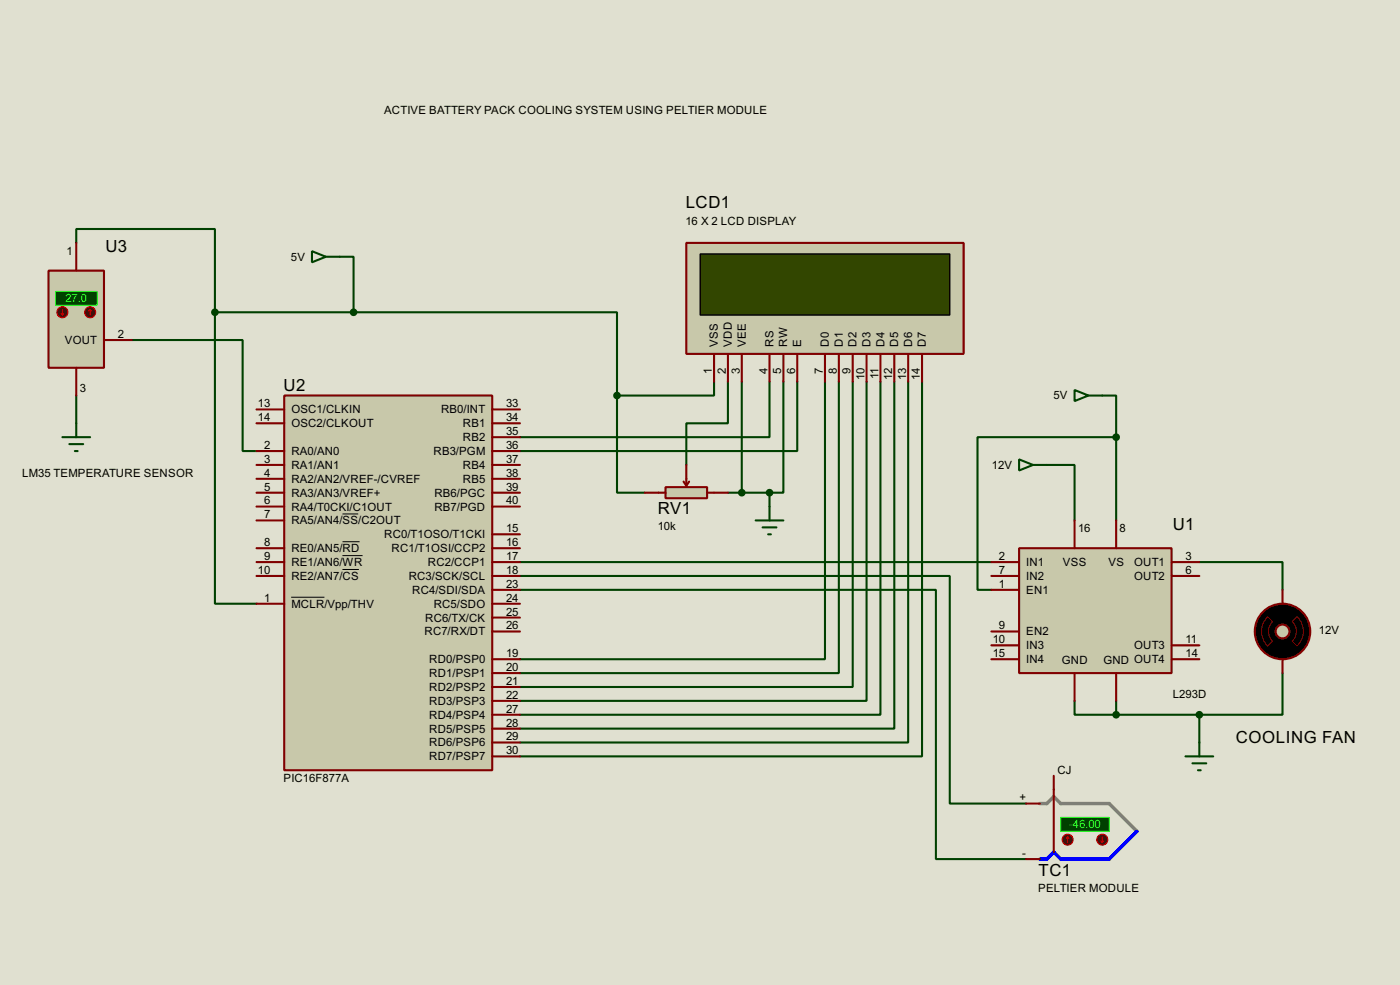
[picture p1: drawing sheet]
<svg xmlns="http://www.w3.org/2000/svg" width="256mm" height="180mm" viewBox="0 0 256 180" stroke-linecap="round" stroke-linejoin="round" font-family="sans-serif">
<path d="M0 0h256.5v180.3h-256.5z" fill="#e0e0d0"/>
<g fill="none" stroke="#004000" stroke-width=".38">
<path d="M14 44.4v-2.5h25.4v15.2M39.4 57.1v53.4h7.6M39.4 57.1h25.4M62.2 47h2.6v10.1M64.8 57.1h48.2v15.3M14 72.4v5.1M24.1 62.2h20.3v20.3h2.6M113 72.4v17.8h5.1M130.8 69.8v2.6h-17.8M133.3 69.8v7.7h-7.6v7.6M135.9 69.8v20.4M141 69.8v10.2h-45.8"/>
<path d="M143.5 69.8v20.4h-2.5M146 69.8v12.7h-50.8M151.1 69.8v50.8h-55.9M153.7 69.8v53.4h-58.5M156.2 69.8v55.9h-61M158.7 69.8v58.5h-63.5M161.3 69.8v61h-66.1M163.8 69.8v63.5h-68.6M166.4 69.8v66.1h-71.2M168.9 69.8v68.6h-73.7M201.9 72.4h2.6v7.6M133.3 90.2h7.7"/>
<path d="M141 90.2v2.5M191.8 85.1h5v10.1M204.5 80h-25.4v27.9h2.5M204.5 80v15.2M95.2 105.4h78.8v41.7h14M95.2 107.9h76.2v49.3h16.6M95.2 102.9h86.4M219.7 102.9h15.2v5M196.8 128.3v2.5h7.7M204.5 128.3v2.5M204.5 130.8h15.2M219.7 130.8v5.1"/>
<path d="M234.9 123.2v7.6h-15.2"/>
</g>
<path d="M52.1 72.4h38.1v68.6h-38.1z" fill="#c8c8aa" stroke="#800000" stroke-width=".38"/>
<g fill="none" stroke="#800000" stroke-width=".38">
<path d="M47 74.9h5.1M47 77.5h5.1M90.2 74.9h5M90.2 77.5h5M47 82.5h5.1M47 85.1h5.1M47 87.6h5.1M47 92.7h5.1M47 95.2h5.1M47 90.2h5.1M90.2 82.5h5M90.2 85.1h5"/>
<path d="M90.2 87.6h5M90.2 92.7h5M90.2 90.2h5M90.2 80h5M90.2 97.8h5M47 100.3h5.1M47 102.9h5.1M47 105.4h5.1M47 110.5h5.1M90.2 100.3h5M90.2 102.9h5M90.2 105.4h5"/>
<path d="M90.2 115.6h5M90.2 113h5M90.2 110.5h5M90.2 107.9h5M90.2 120.6h5M90.2 123.2h5M90.2 138.4h5M90.2 135.9h5M90.2 133.3h5M90.2 130.8h5M90.2 128.3h5M90.2 125.7h5"/>
</g>
<path d="M62.7 94.1h2.9M62.7 99.1h3.2M53.3 109.3h6.1M62.7 101.7h3.7M62.7 104.2h3" fill="none" stroke="#000" stroke-width=".18"/>
<path d="M125.7 44.4h50.8v20.4h-50.8z" fill="#c8c8aa" stroke="#800000" stroke-width=".38"/>
<path d="M128.3 46.5h45.7v11.2h-45.7z" fill="#324600" stroke="#000" stroke-width=".25"/>
<g fill="none" stroke="#800000" stroke-width=".38">
<path d="M130.8 64.8v5M133.3 64.8v5M135.9 64.8v5M141 64.8v5M143.5 64.8v5M146 64.8v5M151.1 64.8v5M153.7 64.8v5M156.2 64.8v5M158.7 64.8v5M161.3 64.8v5M163.8 64.8v5"/>
<path d="M166.4 64.8v5M168.9 64.8v5"/>
</g>
<path d="M186.7 100.3h27.9v22.9h-27.9z" fill="#c8c8aa" stroke="#800000" stroke-width=".38"/>
<g fill="none" stroke="#800000" stroke-width=".38">
<path d="M196.8 95.2v5.1M204.5 95.2v5.1M181.6 102.9h5.1M181.6 105.4h5.1M181.6 118.1h5.1M181.6 107.9h5.1M181.6 115.6h5.1M214.6 102.9h5.1M214.6 105.4h5.1M214.6 118.1h5.1M181.6 120.6h5.1M196.8 123.2v5.1"/>
<path d="M204.5 123.2v5.1M214.6 120.6h5.1"/>
</g>
<path d="M8.9 49.5h10.1v17.8h-10.1z" fill="#c8c8aa" stroke="#800000" stroke-width=".38"/>
<path d="M10.2 53.3h7.6v2.6h-7.6z" fill="#004000" stroke="#0f0" stroke-width=".18"/>
<path d="M14 44.4v5.1M14 67.3v5.1M19 62.2h5.1" fill="none" stroke="#800000" stroke-width=".38"/>
<circle cx="16.5" cy="57.2" r="1.02" fill="#400000" stroke="#f00" stroke-width=".18"/>
<path d="M16.5 56.6l-.2 .3M16.5 56.6l.3 .3M16.5 56.6v1.1" fill="none" stroke="#f00" stroke-width=".18"/>
<circle cx="11.4" cy="57.2" r="1.02" fill="#400000" stroke="#f00" stroke-width=".18"/>
<path d="M11.2 57.4l.2 .3M11.4 56.6v1.1M11.7 57.4l-.3 .3" fill="none" stroke="#f00" stroke-width=".18"/>
<circle cx="234.9" cy="115.6" r="5.1" fill="#000" stroke="#800000" stroke-width=".38"/>
<path d="M232.2 112.9l.9 .8a2.51 2.51 0 0 0 0 3.6l-.9 .9a3.7 3.7 0 0 1 0-5.3zM236.7 113.7l.9-.8a3.7 3.7 0 0 1 0 5.3l-.9-.9a2.51 2.51 0 0 0 0-3.6z" fill="none" stroke="#800000" stroke-width=".18"/>
<circle cx="234.9" cy="115.6" r="1.27" fill="#c8c8aa" stroke="#800000" stroke-width=".38"/>
<path d="M234.9 107.9v2.6M234.9 120.6v2.6" fill="none" stroke="#800000" stroke-width=".38"/>
<g fill="#004000" stroke="#004000" stroke-width=".38">
<circle cx="204.5" cy="130.8" r=".51"/>
<circle cx="219.7" cy="130.8" r=".51"/>
</g>
<path d="M217.2 138.4h5M218.4 139.7h2.6M219.7 135.9v2.5M219.5 141h.5" fill="none" stroke="#004000" stroke-width=".38"/>
<path d="M121.9 89.2h7.6v2h-7.6z" fill="#c8c8aa" stroke="#800000" stroke-width=".38"/>
<path d="M118.1 90.2h3.8M125.2 88.1l.5 .8M125.7 85.1v3.8M126.2 88.1l-.5 .8M129.5 90.2h3.8M193 144.5v11.5" fill="none" stroke="#800000" stroke-width=".38"/>
<g fill="#004000" stroke="#004000" stroke-width=".38">
<circle cx="39.4" cy="57.1" r=".51"/>
<circle cx="113" cy="72.4" r=".51"/>
<circle cx="135.9" cy="90.2" r=".51"/>
<circle cx="141" cy="90.2" r=".51"/>
<circle cx="64.8" cy="57.1" r=".51"/>
<circle cx="204.5" cy="80" r=".51"/>
</g>
<g fill="none" stroke="#004000" stroke-width=".38">
<path d="M57.1 46l2.6 1-2.6 1zM59.7 47h2.5M14 77.5v2.5M196.8 71.4l2.6 1-2.6 1zM199.4 72.4h2.5M11.4 80h5.1M12.7 81.3h2.5M13.7 82.5h.5M138.4 95.2h5.1M139.7 96.5h2.5M140.7 97.8h.5M141 92.7v2.5"/>
<path d="M186.7 84.1l2.5 1-2.5 1zM189.2 85.1h2.6"/>
</g>
<path d="M190.5 147.1h1.3l1.2-1.3 1.3 1.3h8.9l5.1 5" fill="none" stroke="#808080" stroke-width=".63"/>
<path d="M208.3 152.1l-5.1 5.1h-8.9l-1.3-1.2-1.2 1.2h-1.3" fill="none" stroke="#00f" stroke-width=".63"/>
<path d="M194.3 149.6h8.9v2.5h-8.9z" fill="#004000" stroke="#0f0" stroke-width=".18"/>
<path d="M188 147.1h2.5M188 157.2h2.5M193 142v2.5" fill="none" stroke="#800000" stroke-width=".38"/>
<circle cx="195.6" cy="153.7" r="1.02" fill="#400000" stroke="#f00" stroke-width=".18"/>
<path d="M195.6 153.2l.2 .2M195.6 153.2l-.3 .2M195.6 153.2v1" fill="none" stroke="#f00" stroke-width=".18"/>
<circle cx="201.9" cy="153.7" r="1.02" fill="#400000" stroke="#f00" stroke-width=".18"/>
<path d="M201.7 153.9l.2 .3M201.9 153.2v1M202.2 153.9l-.3 .3" fill="none" stroke="#f00" stroke-width=".18"/>
<g font-size="3.4">
<text x="125.6" y="38.1">LCD1</text>
<text x="19.3" y="46.2">U3</text>
<text x="52" y="71.6">U2</text>
<text x="120.5" y="94.1">RV1</text>
<text x="214.9" y="96.9">U1</text>
<text x="226.4" y="135.9">COOLING FAN</text>
<text x="190.2" y="160.3">TC1</text>
</g>
<g font-size="2.3">
<text x="70.4" y="21">ACTIVE BATTERY PACK COOLING SYSTEM USING PELTIER MODULE</text>
<text x="125.6" y="41.1">16 X 2 LCD DISPLAY</text>
<text x="12.2" y="46.6">1</text>
<text x="53.3" y="47.7">5V</text>
<text x="11.9" y="62.9">VOUT</text>
<text x="21.6" y="61.8">2</text>
<text x="131.5" y="63.5" transform="rotate(-90 131.5 63.5)">VSS</text>
<text x="134.1" y="63.5" transform="rotate(-90 134.1 63.5)">VDD</text>
<text x="136.6" y="63.5" transform="rotate(-90 136.6 63.5)">VEE</text>
<text x="141.7" y="63.5" transform="rotate(-90 141.7 63.5)">RS</text>
<text x="144.2" y="63.5" transform="rotate(-90 144.2 63.5)">RW</text>
<text x="146.8" y="63.5" transform="rotate(-90 146.8 63.5)">E</text>
<text x="151.8" y="63.5" transform="rotate(-90 151.8 63.5)">D0</text>
<text x="154.4" y="63.5" transform="rotate(-90 154.4 63.5)">D1</text>
<text x="156.9" y="63.5" transform="rotate(-90 156.9 63.5)">D2</text>
<text x="159.5" y="63.5" transform="rotate(-90 159.5 63.5)">D3</text>
<text x="162" y="63.5" transform="rotate(-90 162 63.5)">D4</text>
<text x="164.5" y="63.5" transform="rotate(-90 164.5 63.5)">D5</text>
<text x="167.1" y="63.5" transform="rotate(-90 167.1 63.5)">D6</text>
<text x="169.6" y="63.5" transform="rotate(-90 169.6 63.5)">D7</text>
<text x="14.6" y="71.8">3</text>
<text x="130.4" y="68.5" transform="rotate(-90 130.4 68.5)">1</text>
<text x="133" y="68.5" transform="rotate(-90 133 68.5)">2</text>
<text x="135.5" y="68.5" transform="rotate(-90 135.5 68.5)">3</text>
<text x="140.6" y="68.5" transform="rotate(-90 140.6 68.5)">4</text>
<text x="143.1" y="68.5" transform="rotate(-90 143.1 68.5)">5</text>
<text x="145.7" y="68.5" transform="rotate(-90 145.7 68.5)">6</text>
<text x="150.7" y="68.5" transform="rotate(-90 150.7 68.5)">7</text>
<text x="153.3" y="68.5" transform="rotate(-90 153.3 68.5)">8</text>
<text x="155.8" y="68.5" transform="rotate(-90 155.8 68.5)">9</text>
<text x="158.4" y="69.6" transform="rotate(-90 158.4 69.6)">10</text>
<text x="160.9" y="69.4" transform="rotate(-90 160.9 69.4)">11</text>
<text x="163.4" y="69.6" transform="rotate(-90 163.4 69.6)">12</text>
<text x="166" y="69.6" transform="rotate(-90 166 69.6)">13</text>
<text x="168.5" y="69.6" transform="rotate(-90 168.5 69.6)">14</text>
<text x="47.2" y="74.5">13</text>
<text x="47.2" y="77.1">14</text>
<text x="53.4" y="75.6">OSC1/CLKIN</text>
<text x="80.8" y="75.6">RB0/INT</text>
<text x="92.7" y="77.1">34</text>
<text x="92.7" y="74.5">33</text>
<text x="193" y="73.1">5V</text>
<text x="48.4" y="82.2">2</text>
<text x="53.4" y="83.3">RA0/AN0</text>
<text x="53.4" y="78.2">OSC2/CLKOUT</text>
<text x="79.4" y="83.3">RB3/PGM</text>
<text x="84.8" y="80.7">RB2</text>
<text x="84.8" y="78.2">RB1</text>
<text x="92.7" y="82.2">36</text>
<text x="92.7" y="79.6">35</text>
<text x="4.1" y="87.2">LM35 TEMPERATURE SENSOR</text>
<text x="48.4" y="84.7">3</text>
<text x="48.4" y="87.2">4</text>
<text x="48.4" y="89.8">5</text>
<text x="53.4" y="85.8">RA1/AN1</text>
<text x="53.4" y="88.3">RA2/AN2/VREF-/CVREF</text>
<text x="84.8" y="88.3">RB5</text>
<text x="84.8" y="85.8">RB4</text>
<text x="92.7" y="89.8">39</text>
<text x="92.7" y="87.2">38</text>
<text x="92.7" y="84.7">37</text>
<text x="181.7" y="85.8">12V</text>
<text x="48.4" y="92.3">6</text>
<text x="48.4" y="94.9">7</text>
<text x="53.4" y="93.4">RA4/T0CKI/C1OUT</text>
<text x="53.4" y="96">RA5/AN4/SS/C2OUT</text>
<text x="53.4" y="90.9">RA3/AN3/VREF+</text>
<text x="79.6" y="93.4">RB7/PGD</text>
<text x="79.6" y="90.9">RB6/PGC</text>
<text x="92.7" y="92.3">40</text>
<text x="48.4" y="99.9">8</text>
<text x="53.4" y="101">RE0/AN5/RD</text>
<text x="70.4" y="98.5">RC0/T1OSO/T1CKI</text>
<text x="71.7" y="101">RC1/T1OSI/CCP2</text>
<text x="92.7" y="99.9">16</text>
<text x="92.7" y="97.4">15</text>
<text x="120.5" y="97.1">10k</text>
<text x="197.5" y="97.4">16</text>
<text x="205.1" y="97.4">8</text>
<text x="47.2" y="105">10</text>
<text x="48.4" y="102.5">9</text>
<text x="53.4" y="103.6">RE1/AN6/WR</text>
<text x="53.4" y="106.1">RE2/AN7/CS</text>
<text x="74.9" y="106.1">RC3/SCK/SCL</text>
<text x="78.4" y="103.6">RC2/CCP1</text>
<text x="92.7" y="102.5">17</text>
<text x="92.7" y="105">18</text>
<text x="92.7" y="107.6">23</text>
<text x="183" y="102.5">2</text>
<text x="183" y="105">7</text>
<text x="183" y="107.6">1</text>
<text x="188" y="103.6">IN1</text>
<text x="188" y="106.1">IN2</text>
<text x="194.7" y="103.5">VSS</text>
<text x="203.1" y="103.5">VS</text>
<text x="207.8" y="103.6">OUT1</text>
<text x="207.8" y="106.1">OUT2</text>
<text x="217.2" y="102.5">3</text>
<text x="217.2" y="105">6</text>
<text x="48.4" y="110.1">1</text>
<text x="53.4" y="111.2">MCLR/Vpp/THV</text>
<text x="75.5" y="108.7">RC4/SDI/SDA</text>
<text x="77.9" y="113.7">RC6/TX/CK</text>
<text x="79.5" y="111.2">RC5/SDO</text>
<text x="92.7" y="112.6">25</text>
<text x="92.7" y="110.1">24</text>
<text x="188" y="108.7">EN1</text>
<text x="77.8" y="116.3">RC7/RX/DT</text>
<text x="92.7" y="115.2">26</text>
<text x="181.9" y="117.7">10</text>
<text x="183" y="115.2">9</text>
<text x="188" y="118.8">IN3</text>
<text x="188" y="116.3">EN2</text>
<text x="207.8" y="118.8">OUT3</text>
<text x="217.2" y="117.7">11</text>
<text x="241.6" y="116">12V</text>
<text x="78.6" y="121.4">RD0/PSP0</text>
<text x="78.6" y="123.9">RD1/PSP1</text>
<text x="92.7" y="120.3">19</text>
<text x="92.7" y="122.8">20</text>
<text x="92.7" y="125.3">21</text>
<text x="181.9" y="120.3">15</text>
<text x="188" y="121.4">IN4</text>
<text x="194.5" y="121.5">GND</text>
<text x="202.1" y="121.5">GND OUT4</text>
<text x="217.2" y="120.3">14</text>
<text x="78.6" y="131.5">RD4/PSP4</text>
<text x="78.6" y="129">RD3/PSP3</text>
<text x="78.6" y="126.4">RD2/PSP2</text>
<text x="92.7" y="130.4">27</text>
<text x="92.7" y="127.9">22</text>
<text x="214.8" y="127.8">L293D</text>
<text x="78.6" y="136.6">RD6/PSP6</text>
<text x="78.6" y="134.1">RD5/PSP5</text>
<text x="92.7" y="135.5">29</text>
<text x="92.7" y="133">28</text>
<text x="51.9" y="143">PIC16F877A</text>
<text x="78.6" y="139.1">RD7/PSP7</text>
<text x="92.7" y="138">30</text>
<text x="193.7" y="141.6">CJ</text>
<text x="186.8" y="146.7">+</text>
<text x="187.3" y="156.8">-</text>
<text x="190.2" y="163.2">PELTIER MODULE</text>
</g>
<g font-size="2.3" fill="#0f0">
<text x="12" y="55.3">27.0</text>
<text x="195.9" y="151.6">-46.00</text>
</g>
</svg>
